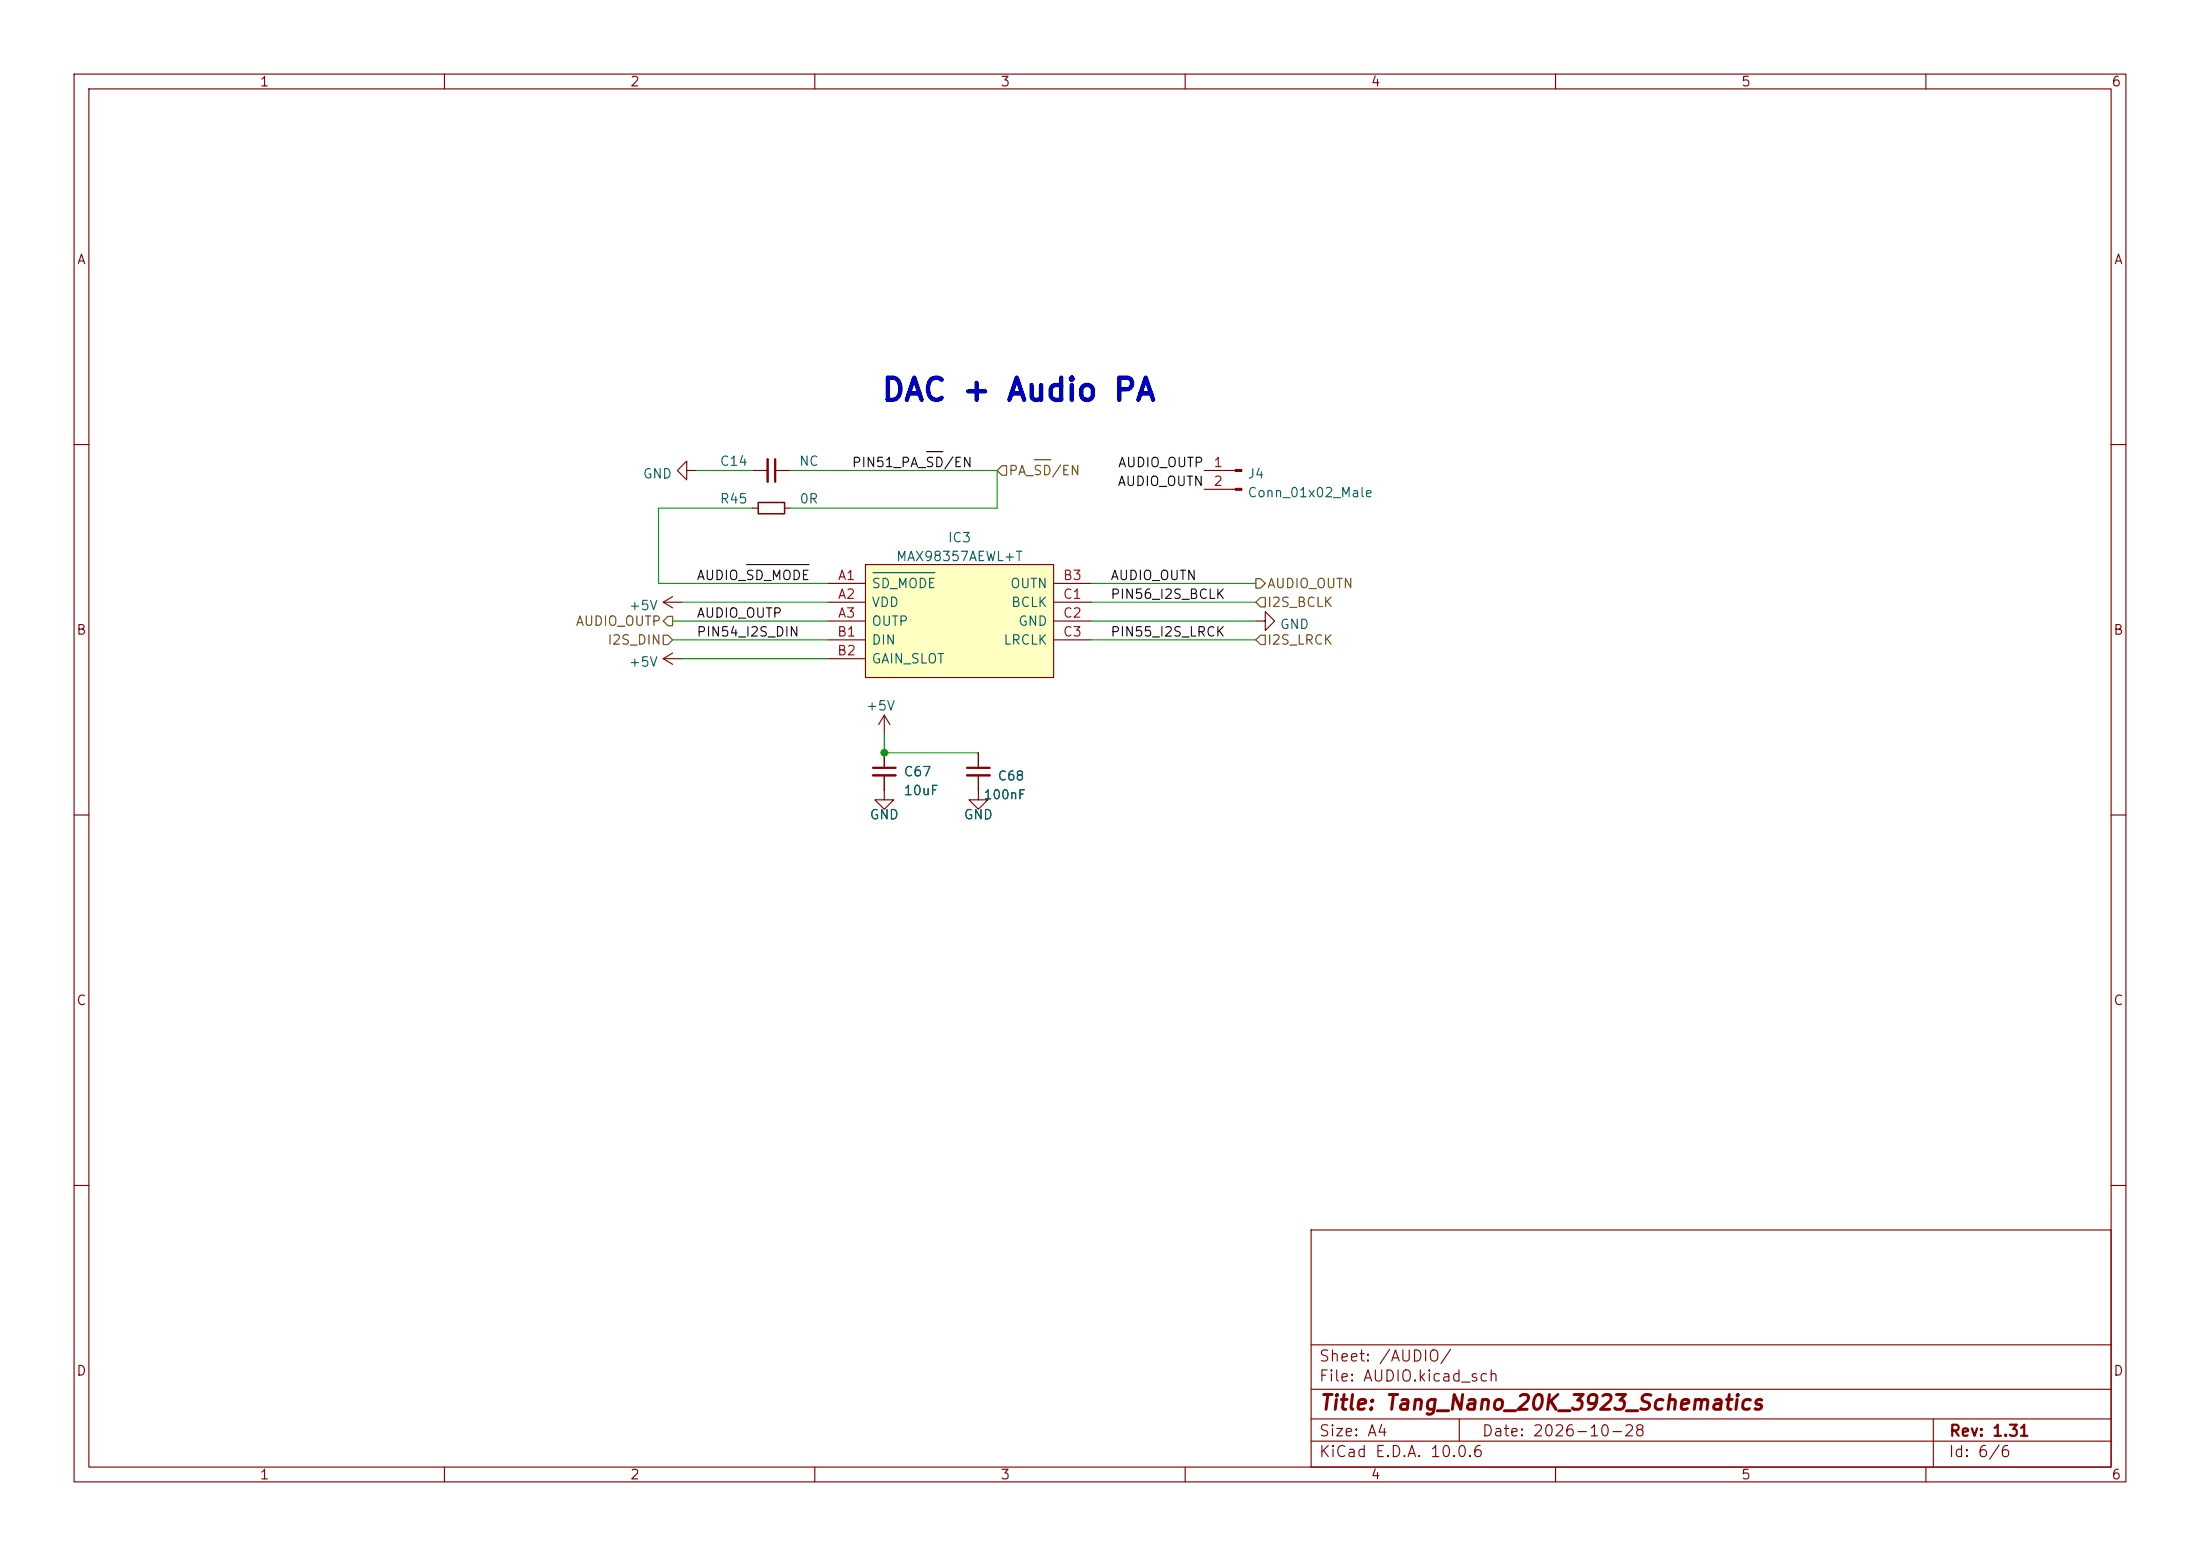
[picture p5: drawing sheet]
<svg xmlns="http://www.w3.org/2000/svg" width="297mm" height="210mm" viewBox="0 0 297 210" stroke-linecap="round" stroke-linejoin="round" font-family="sans-serif">
<g fill="none" stroke="#840000" stroke-width=".15">
<path d="M10 10h277v190h-277zM12 12h273v186h-273zM60 10v2M110 10v2M160 10v2M210 10v2M260 10v2M10 60h2M92.7 63.5v-1.3l-1.3 1.3 1.3 1.3v-1.3h1.3M101.6 68.6h.8M101.6 63.5h2M104.6 63.5h2.1"/>
<path d="M105.9 68.6h.8M162.6 63.5h4.2M162.6 66h4.2M285 60h2M89.5 88.9l1.3 .8M89.5 88.9h2.6M89.5 81.3l1.3 .7M89.5 81.3h2.6M90.8 88.1l-1.3 .8M90.8 80.5l-1.3 .8M169.5 83.8h1.3v-1.2l1.3 1.2-1.3 1.3v-1.3M10 110h2"/>
<path d="M119.4 101.6v2M119.4 104.6v2.1M285 110h2M10 160h2M177 166h108v32h-108zM285 160h2M60 198v2M110 198v2M160 198v2M177 194.5h108M177 191.5h108M177 187.5h108"/>
<path d="M177 181.5h108M197 191.5v3M210 198v2M260 198v2M261 191.5v6.5"/>
</g>
<path d="M104.6 62v3M117.9 103.6h3" fill="none" stroke="#840000" stroke-width=".3"/>
<path d="M103.6 62v3M117.9 104.6h3" fill="none" stroke="#840000" stroke-width=".33"/>
<path d="M102.4 67.8h3.5v1.5h-3.5z" fill="none" stroke="#840000" stroke-width=".2"/>
<g fill="#840000" stroke="#840000" stroke-width=".15">
<path d="M166.8 63.4h.8v.2h-.8z"/>
<path d="M166.8 65.9h.8v.3h-.8z"/>
</g>
<path d="M116.8 76.2h25.4v15.2h-25.4z" fill="#ffffc2"/>
<g fill="none" stroke="#840000" stroke-width=".15">
<path d="M111.8 78.7h5M116.8 76.2h25.4v15.2h-25.4zM142.2 78.7h5.1M111.8 81.3h5M111.8 83.8h5M111.8 86.4h5M111.8 88.9h5M119.4 96.5l-.8 1.3M119.4 96.5l.7 1.3M119.4 96.5v2.6M142.2 81.3h5.1M142.2 83.8h5.1"/>
<path d="M142.2 86.4h5.1M119.4 104.6v3.4h1.2l-1.2 1.2-1.3-1.2h1.3M119.4 101.6v2M132.1 104.6v3.4h1.2l-1.2 1.2-1.3-1.2h1.3M132.1 101.6v2"/>
</g>
<path d="M117.8 77.3h8.4" fill="none" stroke="#006464" stroke-width=".15"/>
<path d="M130.6 103.6h3" fill="none" stroke="#840000" stroke-width=".3"/>
<path d="M130.6 104.6h3" fill="none" stroke="#840000" stroke-width=".33"/>
<path d="M135.3 62.9h.6v1.2h-.6l-.7-.6zM139.6 62.1h2.3M169.5 78.1h.7l.6 .6-.6 .7h-.7zM89.5 85.7h.7l.6 .7-.6 .6h-.7zM90.2 83.2h.6v1.3h-.6l-.7-.7zM169.5 81.3l.7-.7h.6v1.3h-.6zM170.2 85.7h.6v1.3h-.6l-.7-.6z" fill="none" stroke="#725600" stroke-width=".15"/>
<path d="M100.8 76.2h8.4M125.1 61h2.2" fill="none" stroke="#0f0f0f" stroke-width=".15"/>
<path d="M94 63.5h7.6M101.6 68.6h-12.7v10.1h22.9M106.7 63.5h27.9v5.1h-27.9M147.3 78.7h22.2M90.8 83.8h21M90.8 86.4h21M92.1 81.3h19.7M92.1 88.9h19.7M119.4 99.1v2.5h12.7M147.3 83.8h22.2M147.3 81.3h22.2M147.3 86.4h22.2" fill="none" stroke="#009600" stroke-width=".15"/>
<circle cx="119.4" cy="101.6" r=".46" fill="#009600" stroke="#009600" stroke-width=".14"/>
<text font-size="3" fill="#0000c2" x="118.8" y="54.9">DAC + Audio PA</text>
<text font-size="2" fill="#840000" x="178" y="190.8">Title: Tang_Nano_20K_3923_Schematics</text>
<g font-size="1.5" fill="#840000">
<text x="178" y="184.1">Sheet: /AUDIO/</text>
<text x="178" y="186.8">File: AUDIO.kicad_sch</text>
<text x="178" y="197">KiCad E.D.A. 10.0.6</text>
<text x="178" y="194.2">Size: A4</text>
<text x="200" y="194.2">Date: 2026-10-28</text>
<text x="263" y="197">Id: 6/6</text>
<text x="263" y="194.2">Rev: 1.31</text>
</g>
<g font-size="1.3" fill="#840000">
<text x="35" y="12">1</text>
<text x="85" y="12">2</text>
<text x="135" y="12">3</text>
<text x="185" y="12">4</text>
<text x="235" y="12">5</text>
<text x="285" y="12">6</text>
<text x="10.3" y="36">A</text>
<text x="285.3" y="36">A</text>
<text x="10.2" y="86">B</text>
<text x="285.2" y="86">B</text>
<text x="10.2" y="136">C</text>
<text x="285.2" y="136">C</text>
<text x="10.2" y="186">D</text>
<text x="285.2" y="186">D</text>
<text x="35" y="200">1</text>
<text x="85" y="200">2</text>
<text x="135" y="200">3</text>
<text x="185" y="200">4</text>
<text x="235" y="200">5</text>
<text x="285" y="200">6</text>
</g>
<g font-size="1.3" fill="#006464">
<text x="86.7" y="64.9">GND</text>
<text x="97.1" y="63.2">C14</text>
<text x="107.8" y="63.2">NC</text>
<text x="168.3" y="64.9">J4</text>
<text x="97.1" y="68.3">R45</text>
<text x="107.9" y="68.3">0R</text>
<text x="168.3" y="67.4">Conn_01x02_Male</text>
<text x="120.9" y="76.1">MAX98357AEWL+T</text>
<text x="127.9" y="73.5">IC3</text>
<text x="84.8" y="82.7">+5V</text>
<text x="117.6" y="79.7">SD_MODE</text>
<text x="117.6" y="82.2">VDD</text>
<text x="136.3" y="79.7">OUTN</text>
<text x="136.4" y="82.2">BCLK</text>
<text x="117.6" y="84.8">OUTP</text>
<text x="117.6" y="87.3">DIN</text>
<text x="117.6" y="89.9">GAIN_SLOT</text>
<text x="135.4" y="87.3">LRCLK</text>
<text x="137.4" y="84.8">GND</text>
<text x="172.7" y="85.2">GND</text>
<text x="84.8" y="90.3">+5V</text>
<text x="116.8" y="96.2">+5V</text>
<text x="121.9" y="105.1">C67</text>
<text x="121.9" y="107.6">10uF</text>
<text x="117.3" y="110.9">GND</text>
<text x="130" y="110.9">GND</text>
</g>
<g font-size="1.3" fill="#0f0f0f">
<text x="114.9" y="63.4">PIN51_PA_SD/EN</text>
<text x="150.8" y="65.9">AUDIO_OUTN</text>
<text x="150.8" y="63.4">AUDIO_OUTP</text>
<text x="94" y="83.7">AUDIO_OUTP</text>
<text x="94" y="78.6">AUDIO_SD_MODE</text>
<text x="149.8" y="81.2">PIN56_I2S_BCLK</text>
<text x="149.8" y="78.6">AUDIO_OUTN</text>
<text x="94" y="86.2">PIN54_I2S_DIN</text>
<text x="149.8" y="86.2">PIN55_I2S_LRCK</text>
</g>
<g font-size="1.3" fill="#725600">
<text x="136.1" y="64.5">PA_SD/EN</text>
<text x="171" y="82.2">I2S_BCLK</text>
<text x="171" y="79.7">AUDIO_OUTN</text>
<text x="77.6" y="84.8">AUDIO_OUTP</text>
<text x="81.9" y="87.3">I2S_DIN</text>
<text x="171" y="87.3">I2S_LRCK</text>
</g>
<g font-size="1.3" fill="#a90000">
<text x="163.7" y="63.4">1</text>
<text x="163.7" y="65.9">2</text>
<text x="113" y="78.6">A1</text>
<text x="113" y="81.1">A2</text>
<text x="113" y="83.7">A3</text>
<text x="143.4" y="78.6">B3</text>
<text x="143.4" y="81.1">C1</text>
<text x="143.4" y="83.7">C2</text>
<text x="112.9" y="86.2">B1</text>
<text x="112.9" y="88.8">B2</text>
<text x="143.4" y="86.2">C3</text>
</g>
<g font-size="1.2" fill="#006464">
<text x="134.6" y="105.6">C68</text>
<text x="132.7" y="108.2">100nF</text>
</g>
</svg>
